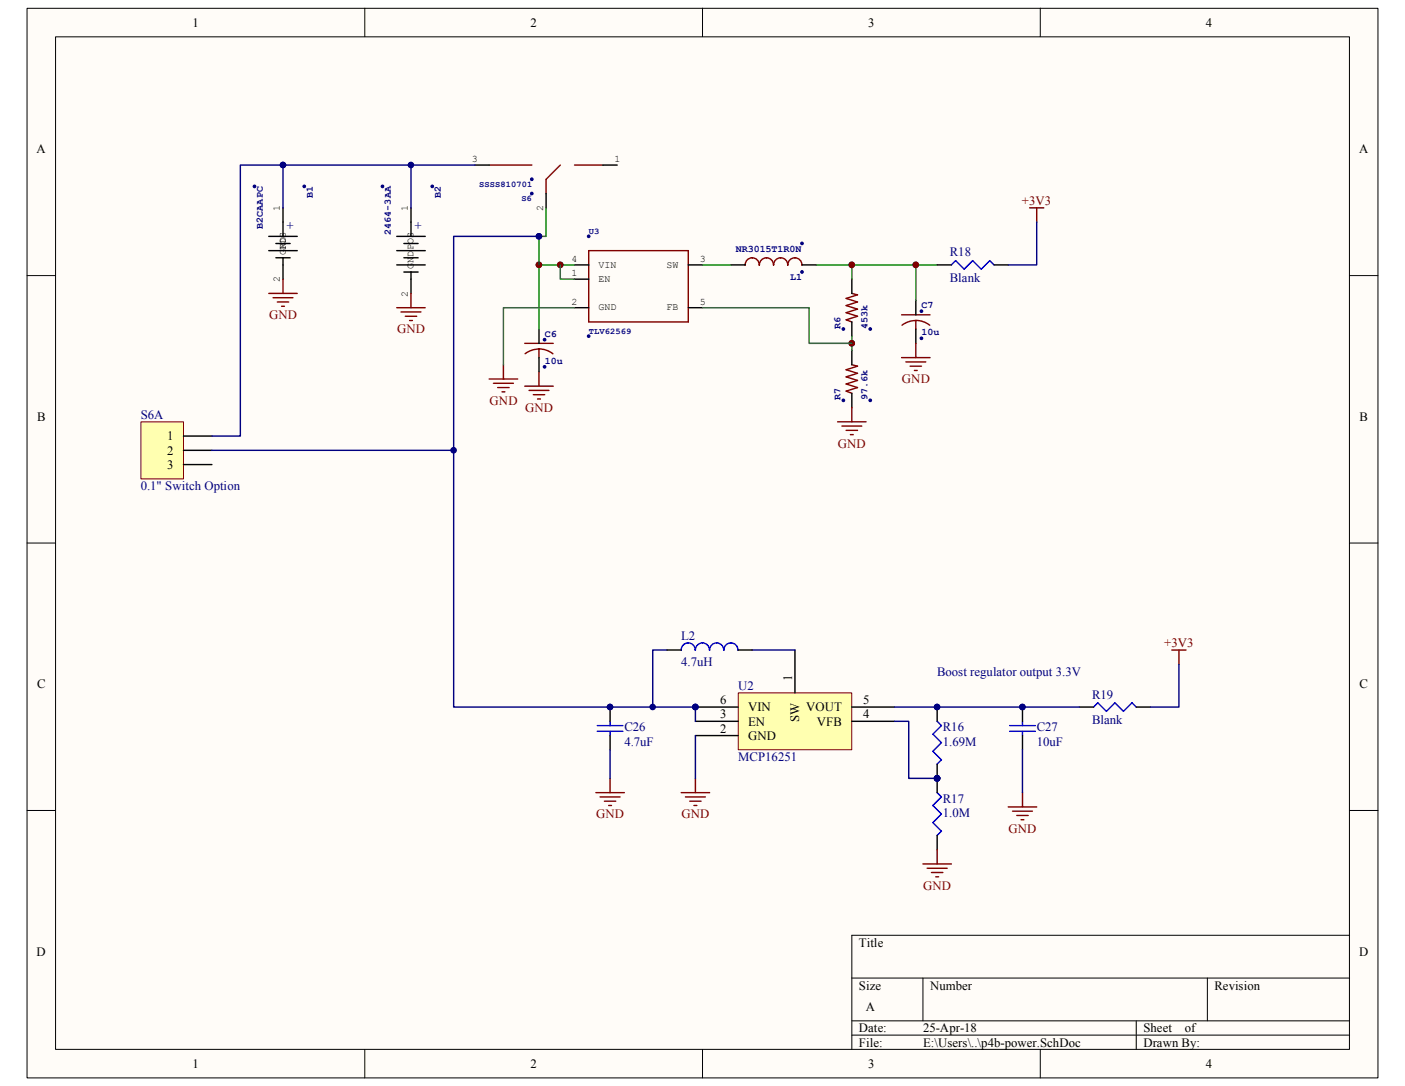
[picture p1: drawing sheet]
<svg xmlns="http://www.w3.org/2000/svg" width="279mm" height="216mm" viewBox="0 0 279 216" stroke-linecap="round" stroke-linejoin="round" font-family="sans-serif">
<path d="M5.4 1.7h268.6v212.6h-268.6z" fill="#fffcf8"/>
<path d="M5.4 1.7h268.6v212.6h-268.6z" fill="none" stroke="#000" stroke-width=".2"/>
<path d="M11.1 7.4h257.3v201.2h-257.3z" fill="#fffcf8"/>
<g fill="none" stroke="#000" stroke-width=".2">
<path d="M11 7.3h257.4v201.3h-257.4zM72.5 1.6v5.7M139.7 1.6v5.7M206.9 1.6v5.7M5.4 54.8h5.6M268.4 54.8h5.6M5.4 108h5.6M268.4 108h5.6M5.4 161.1h5.6M268.4 161.1h5.6M169.4 194.4h99M183.5 194.4v8.5"/>
<path d="M240.1 194.4v8.5M268.4 185.9h-99v22.7M72.5 208.6v5.7M139.7 208.6v5.7M169.4 202.9h99M169.4 205.8h99M206.9 208.6v5.7M226 202.9v5.7"/>
</g>
<g fill="#000080" stroke="#000080" stroke-width=".2">
<circle cx="107.2" cy="52.6" r=".55"/>
<circle cx="111.4" cy="52.6" r=".55"/>
<circle cx="169.4" cy="68.2" r=".55"/>
<circle cx="169.4" cy="52.6" r=".55"/>
<circle cx="182.1" cy="52.6" r=".55"/>
<circle cx="117.1" cy="47" r=".27"/>
<circle cx="117.1" cy="66.8" r=".27"/>
<circle cx="108.3" cy="67.5" r=".27"/>
<circle cx="108.3" cy="72.9" r=".27"/>
<circle cx="183.2" cy="61.9" r=".27"/>
<circle cx="183.2" cy="67.3" r=".27"/>
<circle cx="159.5" cy="54.1" r=".27"/>
<circle cx="159.5" cy="48.4" r=".27"/>
<circle cx="167.7" cy="65.4" r=".27"/>
<circle cx="173.1" cy="65.4" r=".27"/>
<circle cx="167.7" cy="79.6" r=".27"/>
<circle cx="173.1" cy="79.6" r=".27"/>
<circle cx="105.8" cy="38.5" r=".27"/>
<circle cx="105.8" cy="35.6" r=".27"/>
<circle cx="107.2" cy="47" r=".55"/>
</g>
<g fill="none" stroke="#800000" stroke-width=".28">
<path d="M97.3 32.8h8.5M111.4 32.8l-2.8 2.8v2.9M114.3 32.8h5.6M117.1 49.8h19.8v14.2h-19.8zM148.2 52.7a1.4 1.4 0 0 1 1.4-1.5 1.4 1.4 0 0 1 1.4 1.5M151 52.7a1.4 1.4 0 0 1 1.4-1.5 1.4 1.4 0 0 1 1.4 1.5 1.4 1.4 0 0 1 1.5-1.5 1.4 1.4 0 0 1 1.3 1.5h.1a1.4 1.4 0 0 1 1.4-1.5 1.4 1.4 0 0 1 1.4 1.5M169.4 58.3l1.1 .3-2.2 .7 2.2 .7-2.2 .7 2.2 .8-2.2 .7 2.2 .7-2.2 .7 1.1 .4M97.3 75.3h5.6M98.1 76.2h4M99 77h2.2M99.8 77.9h.6M100.1 72.5v2.8"/>
<path d="M104.4 68.3h5.6M104.4 76.8h5.6M104.4 70.3l1.3-.7 1.5-.2v1.7M105.2 77.6h4M106.1 78.5h2.2M106.9 79.3h.6M107.2 69.4l1.5 .2 1.3 .7M107.2 73.9v2.9M169.4 72.5l1.1 .3-2.2 .7 2.2 .7-2.2 .7 2.2 .7-2.2 .7 2.2 .7-2.2 .8 1.1 .4M179.3 62.6h5.6M179.3 71.1h5.6M179.4 64.7l1.3-.7 1.5-.3-.1 1.7"/>
<path d="M180.1 71.9h4M181 72.8h2.3M181.8 73.6h.6M182.1 63.7l1.5 .2 1.3 .8M182.1 68.3v2.8M166.6 83.9h5.6M167.4 84.7h4M168.3 85.6h2.2M169.1 86.4h.6M169.4 81v2.9"/>
</g>
<g fill="none" stroke="#000" stroke-width=".28">
<path d="M94.5 32.8h2.8M108.6 38.5v2.8M119.9 32.8h2.8M114.3 52.7h2.8M114.3 55.5h2.8M136.9 52.7h2.8M145.4 52.7h2.8M159.5 52.7h2.8M169.4 55.5v2.8M182.1 59.8v2.8M107.2 65.4v2.9M107.2 71.1v2.8"/>
<path d="M114.3 61.2h2.8M136.9 61.2h2.8M169.4 64v2.8M169.4 69.7v2.8M169.4 78.2v2.8M182.1 65.4v2.9"/>
</g>
<path d="M107.2 52.7h7.1M107.2 52.7v12.7M108.6 41.3v5.7h-1.4v5.7M111.4 52.7v2.8h2.9M139.7 52.7h5.7M162.3 52.7h24.1M169.4 52.7v2.8M182.1 52.7v7.1M139.7 61.2h21.2v7.1h8.5M169.4 66.8v2.9" fill="none" stroke="#008000" stroke-width=".28"/>
<g fill="#800000" stroke="#800000" stroke-width=".2">
<circle cx="111.4" cy="52.6" r=".55"/>
<circle cx="107.2" cy="52.6" r=".55"/>
<circle cx="182.1" cy="52.6" r=".55"/>
<circle cx="169.4" cy="52.6" r=".55"/>
<circle cx="169.4" cy="68.2" r=".55"/>
</g>
<path d="M146.9 137.8h22.5v11.3h-22.5z" fill="#ffffb0"/>
<path d="M146.8 137.8h22.6v11.3h-22.6z" fill="none" stroke="#800000" stroke-width=".2"/>
<g fill="none" stroke="#000" stroke-width=".28">
<path d="M53.5 47h5.6M53.5 49.8h5.6M54.9 48.4h2.8M54.9 51.2h2.8M56.3 41.3v5.7M56.3 51.2v4.3M78.9 47h5.7M78.9 49.8h5.7M78.9 52.7h5.7M80.3 48.4h2.8M80.3 51.2h2.8M80.3 54.1h2.8"/>
<path d="M81.7 41.3v5.7M81.7 54.1v4.2M186.4 52.7h2.8M197.7 52.7h2.8M132.6 129.2h2.9M146.8 129.2h2.8M158.1 129.2v8.5M121.3 140.6v2.8M121.3 146.2v2.9M138.3 146.2h8.5M138.3 143.4h8.5M138.3 140.6h8.5"/>
<path d="M169.4 143.4h8.5M169.4 140.6h8.5M186.4 140.6v2.8M186.4 151.9v5.7M203.3 140.6v2.8M203.3 146.2v2.9M214.6 140.6h2.9M226 140.6h2.8M186.4 166.1v2.8"/>
</g>
<g fill="#000080" stroke="#000080" stroke-width=".2">
<circle cx="138.3" cy="140.6" r=".55"/>
<circle cx="121.3" cy="140.6" r=".55"/>
<circle cx="203.3" cy="140.6" r=".55"/>
<circle cx="129.8" cy="140.6" r=".55"/>
<circle cx="186.3" cy="140.6" r=".55"/>
<circle cx="186.3" cy="154.7" r=".55"/>
<circle cx="86" cy="37.1" r=".27"/>
<circle cx="76.1" cy="37.1" r=".27"/>
<circle cx="60.5" cy="37.1" r=".27"/>
<circle cx="50.6" cy="37.1" r=".27"/>
<circle cx="56.3" cy="32.8" r=".55"/>
<circle cx="81.7" cy="32.8" r=".55"/>
<circle cx="107.2" cy="47" r=".55"/>
</g>
<g fill="none" stroke="#00f" stroke-width=".28">
<path d="M189.2 52.7l.8-.9 1.7 1.7 1.7-1.7 1.7 1.7 1.7-1.7 .9 .9M135.5 129.2a1.4 1.4 0 0 1 1.4-1.4 1.4 1.4 0 0 1 1.4 1.4M138.3 129.2a1.4 1.4 0 0 1 1.4-1.4 1.4 1.4 0 0 1 1.4 1.4M141.1 129.2a1.4 1.4 0 0 1 1.4-1.4 1.4 1.4 0 0 1 1.4 1.4 1.4 1.4 0 0 1 1.5-1.4 1.4 1.4 0 0 1 1.3 1.4M118.8 145.4h5.1M118.8 144.3h5.1M121.3 143.4v.9M121.3 145.4v.8M186.4 143.4l.8 .9-1.7 1.7 1.7 1.7-1.7 1.7 1.7 1.7-.8 .8M186.4 157.6l.8 .8-1.7 1.7 1.7 1.7-1.7 1.7 1.7 1.7-.8 .9M200.8 145.4h5.1M200.8 144.3h5.1"/>
<path d="M203.3 143.4v.9M203.3 145.4v.8M217.5 140.6l.8-.9 1.7 1.7 1.7-1.7 1.7 1.7 1.7-1.7 .9 .9"/>
</g>
<g fill="none" stroke="#800000" stroke-width=".28">
<path d="M53.5 58.3h5.6M54.3 59.2h4M56.3 55.5v2.8M81.7 58.3v2.9M204.7 41.3h2.9M206.2 41.3v2.9M55.1 60h2.3M56 60.9h.6M78.9 61.2h5.7M79.8 62h3.9M80.6 62.9h2.3M81.4 63.7h.6"/>
<path d="M233 129.2h2.9M234.4 129.2v2.9M118.5 157.6h5.7M119.3 158.4h4M120.2 159.3h2.3M121.3 154.7v2.9M135.5 157.6h5.6M136.3 158.4h4M137.2 159.3h2.2M138.3 154.7v2.9M203.3 157.6v2.8M121 160.1h.6"/>
<path d="M138 160.1h.6M183.5 171.8h5.7M184.4 172.6h3.9M185.2 173.5h2.3M186.1 174.3h.5M186.4 168.9v2.9M200.5 160.4h5.7M201.4 161.3h3.9M202.2 162.1h2.3M203 163h.6"/>
</g>
<path d="M81.7 32.8v8.5M94.5 32.8h-38.2v8.5M107.2 47h-17v93.6h48.1v2.8M206.2 44.2v8.5h-5.7M132.6 129.2h-2.8v11.4M149.6 129.2h8.5M234.4 132.1v8.5h-5.6M121.3 149.1v5.6M138.3 146.2v8.5M177.9 143.4h2.8v11.3h5.7M177.9 140.6h36.7M203.3 149.1v8.5" fill="none" stroke="#000080" stroke-width=".28"/>
<path d="M114.3 61.2h-14.2v11.3" fill="none" stroke="#008000" stroke-width=".28"/>
<path d="M28.1 83.9h8.4v11.3h-8.4z" fill="#ffffb0"/>
<path d="M28 83.9h8.5v11.3h-8.5z" fill="none" stroke="#800000" stroke-width=".2"/>
<path d="M36.5 86.7h5.6M36.5 89.5h5.6M36.5 92.4h5.6" fill="none" stroke="#000" stroke-width=".28"/>
<path d="M56.3 32.8h-8.5v53.9h-5.7M42.1 89.5h48.1" fill="none" stroke="#000080" stroke-width=".28"/>
<g fill="#000080" stroke="#000080" stroke-width=".2">
<circle cx="56.3" cy="32.8" r=".55"/>
<circle cx="90.2" cy="89.5" r=".55"/>
</g>
<g font-size="2.5">
<text x="38.3" y="5.3">1</text>
<text x="105.5" y="5.3">2</text>
<text x="172.6" y="5.3">3</text>
<text x="239.8" y="5.3">4</text>
<text x="7.3" y="30.5">A</text>
<text x="270.3" y="30.5">A</text>
<text x="7.4" y="83.6">B</text>
<text x="270.3" y="83.6">B</text>
<text x="33.2" y="87.5">1</text>
<text x="33.2" y="90.4">2</text>
<text x="33.2" y="93.2">3</text>
<text x="7.4" y="136.8">C</text>
<text x="157.5" y="135.5" transform="rotate(-90 157.5 135.5)">1</text>
<text x="270.3" y="136.8">C</text>
<text x="143.2" y="142.8">3</text>
<text x="143.2" y="140">6</text>
<text x="148.8" y="141.4">VIN</text>
<text x="159" y="143.6" transform="rotate(-90 159 143.6)">SW</text>
<text x="160.3" y="141.4">VOUT</text>
<text x="171.7" y="142.8">4</text>
<text x="171.7" y="140">5</text>
<text x="143.2" y="145.7">2</text>
<text x="148.8" y="147.1">GND</text>
<text x="148.8" y="144.3">EN</text>
<text x="162.4" y="144.3">VFB</text>
<text x="7.3" y="190">D</text>
<text x="170.8" y="188.2">Title</text>
<text x="270.3" y="190">D</text>
<text x="170.8" y="196.7">Size</text>
<text x="184.9" y="196.7">Number</text>
<text x="241.5" y="196.7">Revision</text>
<text x="172.2" y="201">A</text>
<text x="170.8" y="205.2">Date:</text>
<text x="170.8" y="208.1">File:</text>
<text x="183.5" y="205.2">25-Apr-18</text>
<text x="183.5" y="208.1">E:\Users\..\p4b-power.SchDoc</text>
<text x="227.4" y="205.2">Sheet</text>
<text x="227.4" y="208.1">Drawn By:</text>
<text x="235.6" y="205.2">of</text>
<text x="38.3" y="212.3">1</text>
<text x="105.5" y="212.3">2</text>
<text x="172.6" y="212.3">3</text>
<text x="239.8" y="212.3">4</text>
</g>
<g font-size="2.5" fill="#800000">
<text x="203.2" y="40.8">+3V3</text>
<text x="53.5" y="63.5">GND</text>
<text x="78.9" y="66.3">GND</text>
<text x="179.4" y="76.2">GND</text>
<text x="97.4" y="80.5">GND</text>
<text x="104.4" y="81.9">GND</text>
<text x="166.6" y="89">GND</text>
<text x="231.5" y="128.7">+3V3</text>
<text x="118.6" y="162.7">GND</text>
<text x="135.5" y="162.7">GND</text>
<text x="200.6" y="165.5">GND</text>
<text x="183.6" y="176.9">GND</text>
</g>
<g font-size="2.5" fill="#000080">
<text x="58.5" y="45.6" transform="rotate(-90 58.5 45.6)">+</text>
<text x="84" y="45.6" transform="rotate(-90 84 45.6)">+</text>
<text x="188.9" y="51">R18</text>
<text x="188.9" y="56.1">Blank</text>
<text x="28" y="83.3">S6A</text>
<text x="28" y="97.5">0.1&quot; Switch Option</text>
<text x="135.5" y="127.3">L2</text>
<text x="135.5" y="132.4">4.7uH</text>
<text x="146.8" y="137.2">U2</text>
<text x="186.3" y="134.3">Boost regulator output 3.3V</text>
<text x="217.2" y="144">Blank</text>
<text x="217.2" y="138.9">R19</text>
<text x="124.2" y="148.3">4.7uF</text>
<text x="124.2" y="145.4">C26</text>
<text x="187.5" y="148.3">1.69M</text>
<text x="187.5" y="145.4">R16</text>
<text x="206.2" y="148.3">10uF</text>
<text x="206.2" y="145.4">C27</text>
<text x="146.8" y="151.3">MCP16251</text>
<text x="187.5" y="159.6">R17</text>
<text x="187.5" y="162.4">1.0M</text>
</g>
<g font-size="2">
<text x="93.8" y="32.2">3</text>
<text x="122.2" y="32.2">1</text>
<text x="55.7" y="41.9" transform="rotate(-90 55.7 41.9)">1</text>
<text x="81.1" y="41.9" transform="rotate(-90 81.1 41.9)">1</text>
<text x="108" y="42" transform="rotate(-90 108 42)">2</text>
<text x="56.8" y="50.7" transform="rotate(-90 56.8 50.7)">G</text>
<text x="56.8" y="49.7" transform="rotate(-90 56.8 49.7)">POS</text>
<text x="56.8" y="49.5" transform="rotate(-90 56.8 49.5)">N</text>
<text x="56.8" y="48.3" transform="rotate(-90 56.8 48.3)">D</text>
<text x="82.3" y="53.5" transform="rotate(-90 82.3 53.5)">G</text>
<text x="82.3" y="52.3" transform="rotate(-90 82.3 52.3)">N</text>
<text x="82.3" y="51.1" transform="rotate(-90 82.3 51.1)">D</text>
<text x="82.3" y="49.7" transform="rotate(-90 82.3 49.7)">POS</text>
<text x="113.6" y="52.1">4</text>
<text x="119.1" y="53.2">VIN</text>
<text x="132.5" y="53.2">SW</text>
<text x="139.2" y="52.1">3</text>
<text x="55.7" y="56.1" transform="rotate(-90 55.7 56.1)">2</text>
<text x="81.1" y="59" transform="rotate(-90 81.1 59)">2</text>
<text x="113.6" y="54.9">1</text>
<text x="119.1" y="56.1">EN</text>
<text x="113.6" y="60.6">2</text>
<text x="119.1" y="61.7">GND</text>
<text x="132.5" y="61.7">FB</text>
<text x="139.2" y="60.6">5</text>
</g>
<g font-size="2" fill="#000080">
<text x="62.2" y="39.5" transform="rotate(-90 62.2 39.5)">B1</text>
<text x="87.6" y="39.5" transform="rotate(-90 87.6 39.5)">B2</text>
<text x="52.3" y="45.5" transform="rotate(-90 52.3 45.5)">B2CAAPC</text>
<text x="77.7" y="46.7" transform="rotate(-90 77.7 46.7)">2464-3AA</text>
<text x="146.3" y="50.1">NR3015T1R0N</text>
<text x="157.1" y="55.8">L1</text>
<text x="167.1" y="65.4" transform="rotate(-90 167.1 65.4)">R6</text>
<text x="172.5" y="65.4" transform="rotate(-90 172.5 65.4)">453k</text>
<text x="183.3" y="61.3">C7</text>
<text x="108.3" y="66.9">C6</text>
<text x="183.3" y="66.7">10u</text>
<text x="108.3" y="72.3">10u</text>
<text x="167.1" y="79.6" transform="rotate(-90 167.1 79.6)">R7</text>
<text x="172.5" y="79.6" transform="rotate(-90 172.5 79.6)">97.6k</text>
</g>
<g font-size="1.7" fill="#000080">
<text x="95.3" y="37.1">SSSS810701</text>
<text x="103.7" y="40">S6</text>
<text x="117.1" y="46.5">U3</text>
<text x="117.1" y="66.3">TLV62569</text>
</g>
</svg>
